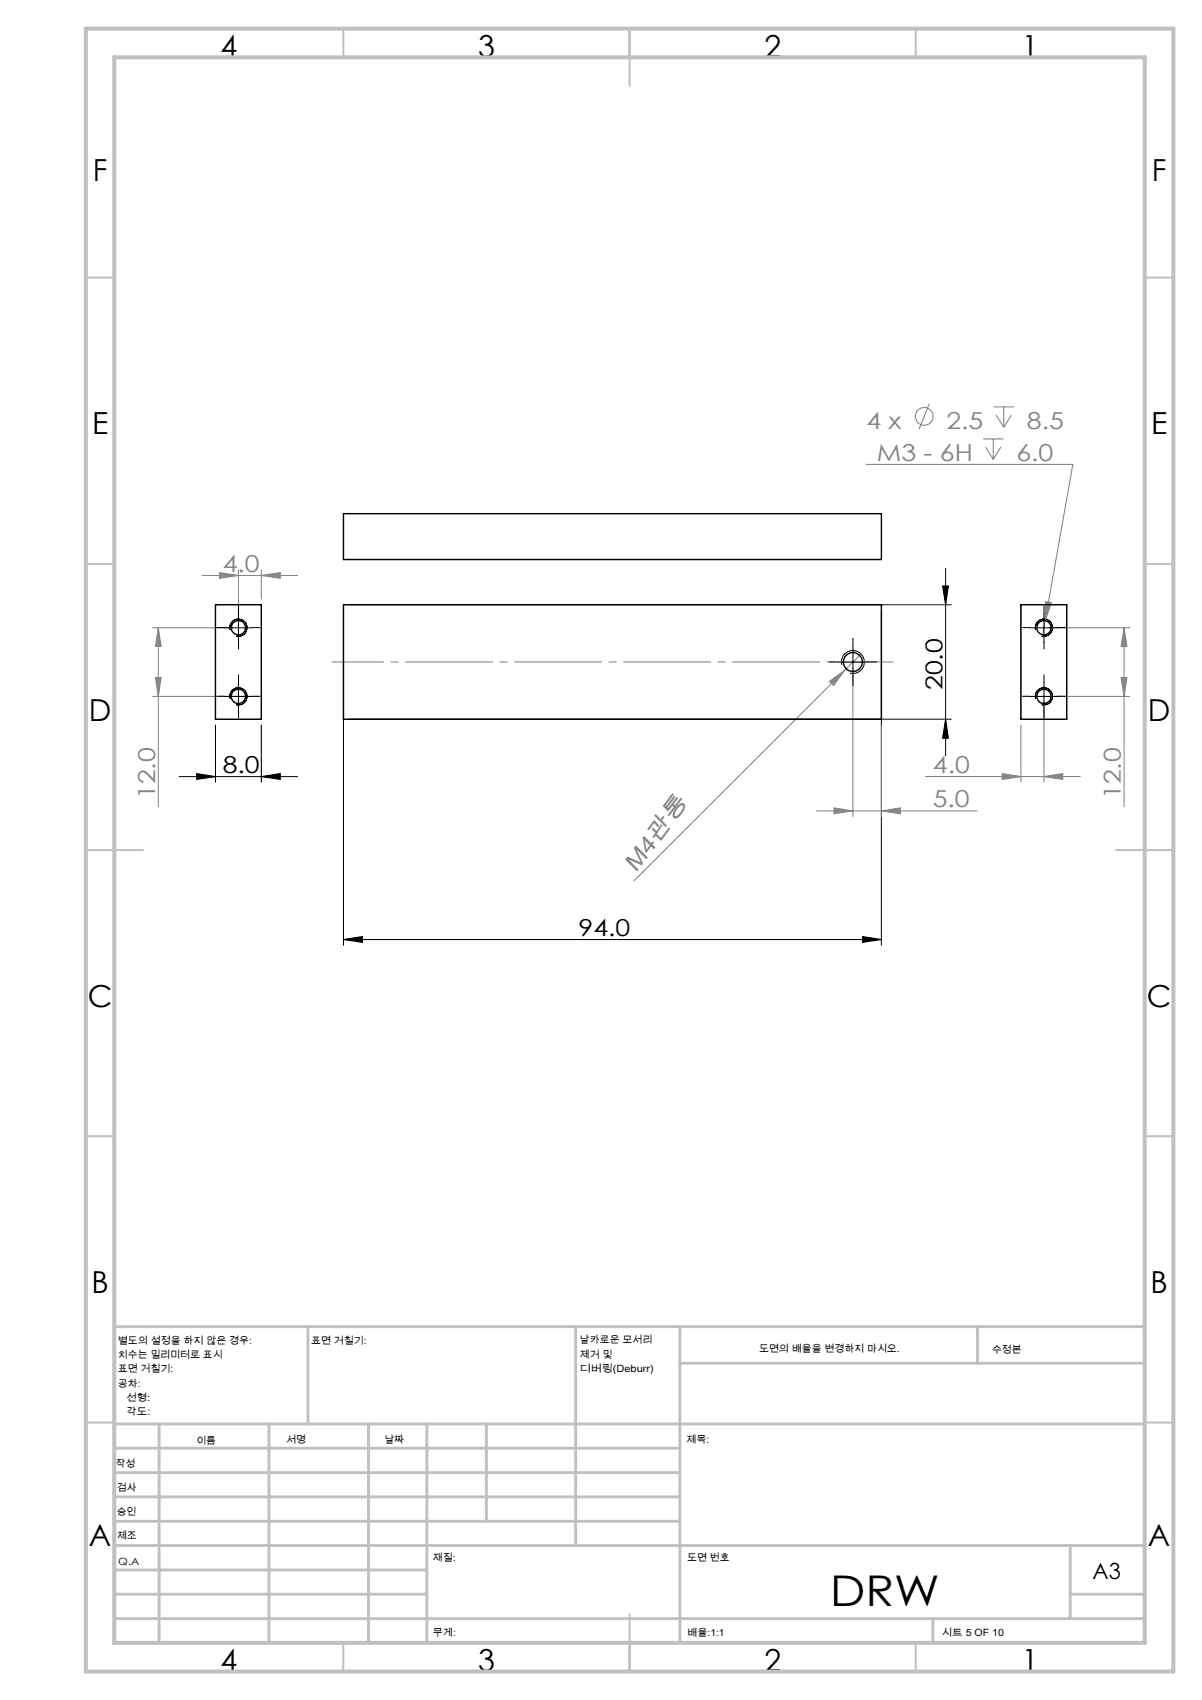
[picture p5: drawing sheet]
<svg xmlns="http://www.w3.org/2000/svg" width="210mm" height="297mm" viewBox="0 0 210 297" stroke-linecap="round" stroke-linejoin="round" font-family="sans-serif">
<g fill="none" stroke="#808080" stroke-width=".18">
<path d="M162.3 70.5l-1.7 4.5M171.8 76.7h3.5M172.2 78.1l1.3 2.2M173.5 76.7v3.6M173.6 71.1h3.5M174 72.5l1.4 2.1M174.9 78.1l-1.4 2.2M175.4 71.1v3.5M176.7 72.5l-1.3 2.1M41.7 99.6v9.1M45.6 99.6v5.1M151.3 81.1h36.1l-4.8 27.3"/>
<path d="M26.7 109.7h13.9M27.2 118.4h1l-.5 3.3zM27.7 109.7v31.2M27.7 109.7l.5 3.3h-1zM35.3 100.5h16.7M38.3 100l3.4 .5-3.4 .5zM45.6 100.5l3.4-.5v1zM144.9 119.1l2.7-2-2 2.7zM149 116.7v26M150.4 114.3l-39.6 39.6M182.6 108.4l-.4 2.5M182.7 105.1l1 .2-1.1 3.1z"/>
<path d="M183.4 109.7h14M195.9 118.4h1l-.5 3.3zM196.4 109.7v31.2M196.4 109.7l.5 3.3h-1zM26.7 121.7h13.9M154 126.7v16M161.7 135.7h27M175.1 135.1l3.3 .6-3.3 .5zM178.4 126.7v10M182.4 135.7l3.3-.6v1.1zM182.4 122.7v14M183.4 121.7h14"/>
<path d="M142.7 141.7h28M145.7 141.1l3.3 .6-3.3 .5zM154 141.7l3.3-.6v1.1z"/>
<circle cx="161.5" cy="72.8" r="1.56"/>
</g>
<g fill="none" stroke="#000" stroke-width=".18">
<path d="M165.2 99.3v32.7M39.2 109.7h5M40.2 110.1a1.5 1.5 0 0 1 1.3-1.9 1.5 1.5 0 0 1 1.7 1.6 1.5 1.5 0 0 1-1.9 1.3M41.7 107.2v5M41.7 119.2v5M60 106.7v58.4M61 105.7h105.2M146.5 115.7h5M147.1 116.2a1.99 1.99 0 0 1 1.7-2.5 1.99 1.99 0 0 1 2.2 2.1 1.99 1.99 0 0 1-2.5 1.8M149 113.2v5M154 106.7v58.4M164.7 102.4h1l-.5 3.3z"/>
<path d="M179.9 109.7h5M180.9 110.1a1.5 1.5 0 0 1 1.4-1.9 1.5 1.5 0 0 1 1.6 1.6 1.5 1.5 0 0 1-1.9 1.3M182.4 107.2v5M182.4 119.2v5M31.3 135.7h20.7M34.4 135.1l3.2 .6-3.2 .5zM37.6 126.7v10M39.2 121.7h5M40.2 122.1a1.5 1.5 0 0 1 1.3-1.9 1.5 1.5 0 0 1 1.7 1.6 1.5 1.5 0 0 1-1.9 1.3M45.6 135.7l3.4-.6v1.1zM45.6 126.7v10M61 125.7h105.2"/>
<path d="M165.2 125.7l.5 3.3h-1zM179.9 121.7h5M180.9 122.1a1.5 1.5 0 0 1 1.4-1.9 1.5 1.5 0 0 1 1.6 1.6 1.5 1.5 0 0 1-1.9 1.3M60 164.1l3.3-.5v1zM60 164.1h94M150.7 163.6l3.3 .5-3.3 .5z"/>
</g>
<path d="M58 115.6h98" fill="none" stroke="#808080" stroke-width=".18" stroke-dasharray="15.2 1.3 1.3 1.3" stroke-dashoffset="6.2"/>
<g fill="none" stroke="#c0c0c0" stroke-width=".35">
<path d="M60 5v5M110 5v10M160 5v5M15 48.5h5M200 48.5h5M15 98.5h5M200 98.5h5M15 148.5h10M195 148.5h10M15 198.5h5M200 198.5h5M15 248.5h5"/>
<path d="M200 248.5h5M60 287v5M110 282v10M160 287v5"/>
</g>
<g fill="none" stroke="#c0c0c0" stroke-width=".5">
<path d="M53.8 231.8v17M100.6 231.8v38.2M118.8 231.8v55.2M118.8 238.2h81.2M170.8 231.8v6.4M200 231.8h-180v55.2M20 248.8h180M20 257.3h98.8M20 253h98.8M27.8 248.8v38.2M47 248.8v38.2M64.4 248.8v38.2"/>
<path d="M74.6 248.8v38.2M85 248.8v17M20 265.8h98.8M20 261.5h98.8M20 278.5h54.6M20 274.3h54.6M20 270h180M187 278.5h13M187 270v12.8M20 282.8h180M163 282.8v4.2"/>
</g>
<path d="M15 5h190v287h-190zM20 10h180v277h-180z" fill="none" stroke="#c0c0c0" stroke-width=".7"/>
<g fill="none" stroke="#000" stroke-width=".18" stroke-dasharray="15.2 1.3 1.3 1.3">
<path d="M39.2 109.6h-1.3M41.7 119.1v-1.2M41.7 107.1v-1.2M41.7 112.1v1.3M44.2 109.6h1.2M146.5 115.6h-1.6M149 113.1v-1.6M149 118.1v1.7M151.5 115.6h1.7M179.9 109.6h-1.3M182.4 119.1v-1.2M182.4 107.1v-1.2"/>
<path d="M182.4 112.1v1.3M184.9 109.6h1.2M39.2 121.6h-1.3M41.7 124.1v1.3M44.2 121.6h1.2M179.9 121.6h-1.3M182.4 124.1v1.3M184.9 121.6h1.2"/>
</g>
<g fill="#000">
<path d="M164.7 102.4h1l-.5 3.3zM165.2 125.7l.5 3.3h-1z"/>
<path d="M60 164.1l3.3-.5v1zM150.7 163.6l3.3 .5-3.3 .5zM34.4 135.1l3.2 .6-3.2 .5zM45.6 135.7l3.4-.6v1.1z"/>
</g>
<g fill="#808080">
<path d="M144.9 119.1l2.7-2-2 2.7z"/>
<path d="M182.4 135.7l3.3-.6v1.1zM175.1 135.1l3.3 .6-3.3 .5z"/>
<path d="M145.7 141.1l3.3 .6-3.3 .5zM154 141.7l3.3-.6v1.1zM182.7 105.1l-.1 3.3 1.1-3.1zM38.3 100l3.4 .5-3.4 .5zM45.6 100.5l3.4-.5v1z"/>
<path d="M196.4 109.7l.5 3.3h-1zM195.9 118.4h1l-.5 3.3zM27.7 109.7l.5 3.3h-1zM27.2 118.4h1l-.5 3.3z"/>
</g>
<g fill="none" stroke="#000" stroke-width=".25">
<path d="M60 89.7h94v8.1h-94zM37.6 105.7h8v20h-8zM60 105.7h94v20h-94zM178.4 105.7h8v20h-8z"/>
<circle cx="41.7" cy="109.7" r="1.24"/>
<circle cx="149" cy="115.7" r="1.66"/>
<circle cx="182.4" cy="109.7" r="1.24"/>
<circle cx="41.7" cy="121.7" r="1.24"/>
<circle cx="182.4" cy="121.7" r="1.24"/>
</g>
<text font-size="7.4" x="145" y="280.5">DRW</text>
<g font-size="5.3">
<text x="38.5" y="9.9">4</text>
<text x="83.5" y="9.9">3</text>
<text x="133.6" y="9.9">2</text>
<text x="178.6" y="9.9">1</text>
<text x="16.2" y="31.7">F</text>
<text x="201.2" y="31.7">F</text>
<text x="16.1" y="75.9">E</text>
<text x="201.1" y="75.9">E</text>
<text x="15.5" y="125.9">D</text>
<text x="200.5" y="125.9">D</text>
<text x="15.4" y="175.9">C</text>
<text x="200.4" y="175.9">C</text>
<text x="16" y="225.9">B</text>
<text x="201" y="225.9">B</text>
<text x="15.5" y="270.2">A</text>
<text x="200.5" y="270.2">A</text>
<text x="38.5" y="291.9">4</text>
<text x="83.5" y="291.9">3</text>
<text x="133.6" y="291.9">2</text>
<text x="178.6" y="291.9">1</text>
</g>
<g font-size="4.1" fill="#808080">
<text x="151.4" y="74.9">4 x</text>
<text x="165.4" y="74.9">2.5</text>
<text x="179.4" y="74.9">8.5</text>
<text x="153.2" y="80.5">M3 - 6H</text>
<text x="177.6" y="80.5">6.0</text>
<text x="38.9" y="99.9">4.0</text>
<text x="163" y="135.1">4.0</text>
<text x="27.1" y="139.6" transform="rotate(-90 27.1 139.6)">12.0</text>
<text x="163" y="141.1">5.0</text>
<text x="195.8" y="139.6" transform="rotate(-90 195.8 139.6)">12.0</text>
<text x="111.1" y="152.5" transform="rotate(-53 111.1 152.5)">M4관통</text>
</g>
<g font-size="4.1">
<text x="164.6" y="120.6" transform="rotate(-90 164.6 120.6)">20.0</text>
<text x="38.9" y="135.1">8.0</text>
<text x="101.1" y="163.5">94.0</text>
</g>
<text font-size="3.9" x="190.9" y="275.8">A3</text>
<g font-size="1.7">
<text x="20.6" y="234.8">별도의 설정을 하지 않은 경우:</text>
<text x="20.6" y="237.3">치수는 밀리미터로 표시</text>
<text x="20.6" y="239.8">표면 거칠기:</text>
<text x="54.4" y="234.8">표면 거칠기:</text>
<text x="101.3" y="234.7">날카로운 모서리</text>
<text x="101.3" y="237.2">제거 및</text>
<text x="101.3" y="239.7">디버링(Deburr)</text>
<text x="132.6" y="236.2">도면의 배율을 변경하지 마시오.</text>
<text x="173.3" y="236.4">수정본</text>
<text x="20.6" y="242.3">공차:</text>
<text x="22.1" y="244.8">선형:</text>
<text x="22.1" y="247.3">각도:</text>
<text x="20.2" y="256.3">작성</text>
<text x="34.3" y="252.2">이름</text>
<text x="50" y="252.1">서명</text>
<text x="67.2" y="252.1">날짜</text>
<text x="120" y="252.1">제목:</text>
<text x="20.4" y="260.5">검사</text>
<text x="20.4" y="264.6">승인</text>
<text x="20.5" y="269">제조</text>
<text x="20.7" y="273.3">Q.A</text>
<text x="75.6" y="272.7">재질:</text>
<text x="120.1" y="272.7">도면 번호</text>
<text x="75.6" y="285.7">무게:</text>
<text x="120.1" y="285.8">배율:1:1</text>
<text x="164.5" y="285.8">시트 5 OF 10</text>
</g>
</svg>
